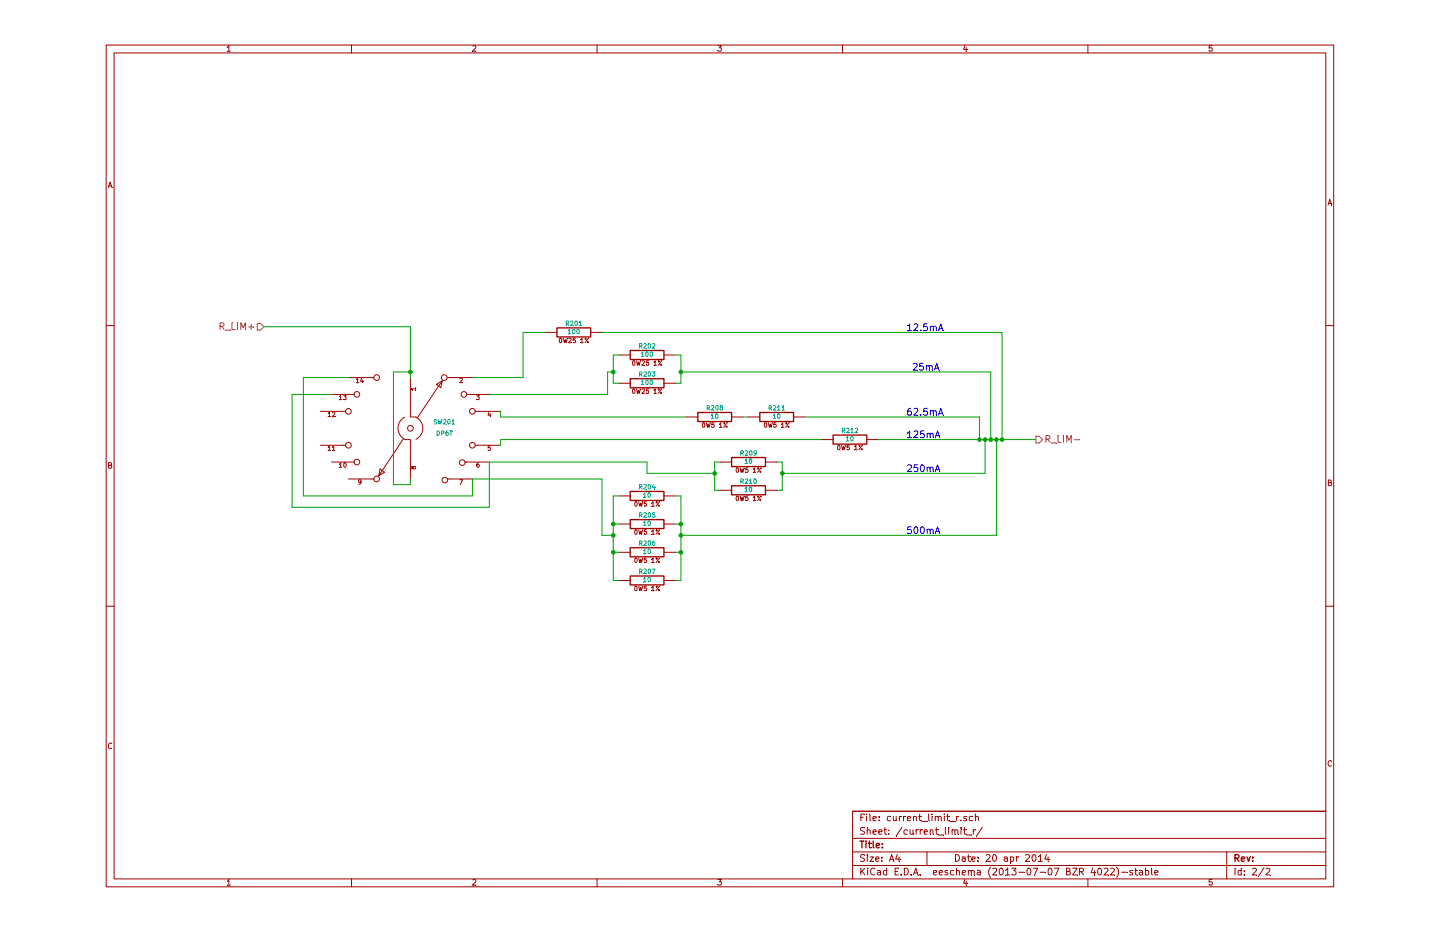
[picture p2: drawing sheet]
EESchema Schematic File Version 2
LIBS:switches_PL
LIBS:capacitors_PL
LIBS:connectors_PL
LIBS:diodes_PL
LIBS:displays_PL
LIBS:LEDs_PL
LIBS:mounting_holes_PL
LIBS:regulators_PL
LIBS:resistors_PL
LIBS:power
LIBS:device
LIBS:transistors
LIBS:conn
LIBS:linear
LIBS:regul
LIBS:74xx
LIBS:cmos4000
LIBS:adc-dac
LIBS:memory
LIBS:xilinx
LIBS:special
LIBS:microcontrollers
LIBS:dsp
LIBS:microchip
LIBS:analog_switches
LIBS:motorola
LIBS:texas
LIBS:intel
LIBS:audio
LIBS:interface
LIBS:digital-audio
LIBS:philips
LIBS:display
LIBS:cypress
LIBS:siliconi
LIBS:opto
LIBS:atmel
LIBS:contrib
LIBS:valves
LIBS:DualLM317BenchSupply-cache
EELAYER 27 0
EELAYER END
$Descr A4 11693 8268
encoding utf-8
Sheet 2 2
Title ""
Date "20 apr 2014"
Rev ""
Comp ""
Comment1 ""
Comment2 ""
Comment3 ""
Comment4 ""
$EndDescr
Wire Wire Line
	4950 4400 4900 4400
Wire Wire Line
	4900 4400 4900 5150
Wire Wire Line
	4900 5150 4950 5150
Wire Wire Line
	4950 4900 4900 4900
Connection ~ 4900 4900
Wire Wire Line
	4950 4650 4900 4650
Connection ~ 4900 4650
Wire Wire Line
	4900 4750 4800 4750
Wire Wire Line
	4800 4750 4800 4250
Wire Wire Line
	4800 4250 3650 4250
Connection ~ 4900 4750
Wire Wire Line
	5800 4350 5850 4350
Wire Wire Line
	5800 4100 5800 4350
Wire Wire Line
	5800 4100 5850 4100
Wire Wire Line
	5800 4200 5200 4200
Wire Wire Line
	5200 4200 5200 4100
Wire Wire Line
	5200 4100 3800 4100
Connection ~ 5800 4200
Wire Wire Line
	3900 3900 6750 3900
Wire Wire Line
	3900 3700 5550 3700
Wire Wire Line
	6100 3700 6050 3700
Wire Wire Line
	4300 2950 4100 2950
Wire Wire Line
	4100 2950 4100 3350
Wire Wire Line
	4100 3350 3650 3350
Wire Wire Line
	4950 3150 4900 3150
Wire Wire Line
	4900 3150 4900 3400
Wire Wire Line
	4900 3400 4950 3400
Wire Wire Line
	4900 3300 4850 3300
Wire Wire Line
	4850 3300 4850 3500
Wire Wire Line
	4850 3500 3800 3500
Connection ~ 4900 3300
Wire Wire Line
	6350 4100 6400 4100
Wire Wire Line
	6400 4100 6400 4350
Wire Wire Line
	6400 4350 6350 4350
Wire Wire Line
	5450 3150 5500 3150
Wire Wire Line
	5500 3150 5500 3400
Wire Wire Line
	5500 3400 5450 3400
Wire Wire Line
	5450 4400 5500 4400
Wire Wire Line
	5500 4400 5500 5150
Wire Wire Line
	5500 5150 5450 5150
Wire Wire Line
	5450 4900 5500 4900
Connection ~ 5500 4900
Wire Wire Line
	5450 4650 5500 4650
Connection ~ 5500 4650
Wire Wire Line
	7250 3900 8650 3900
Wire Wire Line
	6600 3700 8150 3700
Wire Wire Line
	8150 3700 8150 3900
Connection ~ 8150 3900
Wire Wire Line
	6400 4200 8200 4200
Wire Wire Line
	8200 4200 8200 3900
Connection ~ 8200 3900
Connection ~ 6400 4200
Wire Wire Line
	5500 3300 8250 3300
Wire Wire Line
	8250 3300 8250 3900
Connection ~ 8250 3900
Connection ~ 5500 3300
Wire Wire Line
	5500 4750 8300 4750
Wire Wire Line
	8300 4750 8300 3900
Connection ~ 8300 3900
Connection ~ 5500 4750
Wire Wire Line
	4800 2950 8350 2950
Wire Wire Line
	8350 2950 8350 3900
Connection ~ 8350 3900
Text HLabel 1800 2900 0    60   Input ~ 0
R_LIM+
Text Notes 7500 2950 0    60   ~ 0
12.5mA
Text Notes 7550 3300 0    60   ~ 0
25mA
Text Notes 7500 3700 0    60   ~ 0
62.5mA
Text Notes 7500 3900 0    60   ~ 0
125mA
Text Notes 7500 4200 0    60   ~ 0
250mA
Text Notes 7500 4750 0    60   ~ 0
500mA
Text HLabel 8650 3900 2    60   Output ~ 0
R_LIM-
$Comp
L R_0W25_1PCT R201
U 1 1
P 4550 2950
F 0 "R201" V 4630 2950 40  0000 C CNN
F 1 "100" V 4557 2951 40  0000 C CNN
F 2 "~" V 4480 2950 30  0000 C CNN
F 3 "~" H 4550 2950 30  0000 C CNN
	1    4550 2950
	0    -1   -1   0   
$EndComp
$Comp
L R_0W25_1PCT R202
U 1 1
P 5200 3150
F 0 "R202" V 5280 3150 40  0000 C CNN
F 1 "100" V 5207 3151 40  0000 C CNN
F 2 "~" V 5130 3150 30  0000 C CNN
F 3 "~" H 5200 3150 30  0000 C CNN
	1    5200 3150
	0    -1   -1   0   
$EndComp
$Comp
L R_0W25_1PCT R203
U 1 1
P 5200 3400
F 0 "R203" V 5280 3400 40  0000 C CNN
F 1 "100" V 5207 3401 40  0000 C CNN
F 2 "~" V 5130 3400 30  0000 C CNN
F 3 "~" H 5200 3400 30  0000 C CNN
	1    5200 3400
	0    -1   -1   0   
$EndComp
$Comp
L R_0W5_1PCT R208
U 1 1
P 5800 3700
F 0 "R208" V 5880 3700 40  0000 C CNN
F 1 "10" V 5807 3701 40  0000 C CNN
F 2 "~" V 5730 3700 30  0000 C CNN
F 3 "~" H 5800 3700 30  0000 C CNN
	1    5800 3700
	0    -1   -1   0   
$EndComp
$Comp
L R_0W5_1PCT R211
U 1 1
P 6350 3700
F 0 "R211" V 6430 3700 40  0000 C CNN
F 1 "10" V 6357 3701 40  0000 C CNN
F 2 "~" V 6280 3700 30  0000 C CNN
F 3 "~" H 6350 3700 30  0000 C CNN
	1    6350 3700
	0    -1   -1   0   
$EndComp
$Comp
L R_0W5_1PCT R212
U 1 1
P 7000 3900
F 0 "R212" V 7080 3900 40  0000 C CNN
F 1 "10" V 7007 3901 40  0000 C CNN
F 2 "~" V 6930 3900 30  0000 C CNN
F 3 "~" H 7000 3900 30  0000 C CNN
	1    7000 3900
	0    -1   -1   0   
$EndComp
$Comp
L R_0W5_1PCT R209
U 1 1
P 6100 4100
F 0 "R209" V 6180 4100 40  0000 C CNN
F 1 "10" V 6107 4101 40  0000 C CNN
F 2 "~" V 6030 4100 30  0000 C CNN
F 3 "~" H 6100 4100 30  0000 C CNN
	1    6100 4100
	0    -1   -1   0   
$EndComp
$Comp
L R_0W5_1PCT R210
U 1 1
P 6100 4350
F 0 "R210" V 6180 4350 40  0000 C CNN
F 1 "10" V 6107 4351 40  0000 C CNN
F 2 "~" V 6030 4350 30  0000 C CNN
F 3 "~" H 6100 4350 30  0000 C CNN
	1    6100 4350
	0    -1   -1   0   
$EndComp
$Comp
L R_0W5_1PCT R204
U 1 1
P 5200 4400
F 0 "R204" V 5280 4400 40  0000 C CNN
F 1 "10" V 5207 4401 40  0000 C CNN
F 2 "~" V 5130 4400 30  0000 C CNN
F 3 "~" H 5200 4400 30  0000 C CNN
	1    5200 4400
	0    -1   -1   0   
$EndComp
$Comp
L R_0W5_1PCT R205
U 1 1
P 5200 4650
F 0 "R205" V 5280 4650 40  0000 C CNN
F 1 "10" V 5207 4651 40  0000 C CNN
F 2 "~" V 5130 4650 30  0000 C CNN
F 3 "~" H 5200 4650 30  0000 C CNN
	1    5200 4650
	0    -1   -1   0   
$EndComp
$Comp
L R_0W5_1PCT R206
U 1 1
P 5200 4900
F 0 "R206" V 5280 4900 40  0000 C CNN
F 1 "10" V 5207 4901 40  0000 C CNN
F 2 "~" V 5130 4900 30  0000 C CNN
F 3 "~" H 5200 4900 30  0000 C CNN
	1    5200 4900
	0    -1   -1   0   
$EndComp
$Comp
L R_0W5_1PCT R207
U 1 1
P 5200 5150
F 0 "R207" V 5280 5150 40  0000 C CNN
F 1 "10" V 5207 5151 40  0000 C CNN
F 2 "~" V 5130 5150 30  0000 C CNN
F 3 "~" H 5200 5150 30  0000 C CNN
	1    5200 5150
	0    -1   -1   0   
$EndComp
$Comp
L DP6T SW201
U 1 1
P 3100 3800
F 0 "SW201" H 3400 3850 40  0000 C CNN
F 1 "DP6T" H 3400 3750 40  0000 C CNN
F 2 "~" H 3100 4800 60  0000 C CNN
F 3 "~" H 3100 4800 60  0000 C CNN
	1    3100 3800
	1    0    0    -1  
$EndComp
Wire Wire Line
	3900 3700 3900 3650
Wire Wire Line
	3900 3900 3900 3950
Wire Wire Line
	3100 3300 2950 3300
Wire Wire Line
	2950 3300 2950 4300
Wire Wire Line
	2950 4300 3100 4300
Wire Wire Line
	3100 4300 3100 4250
Connection ~ 3100 3300
Wire Wire Line
	3100 3350 3100 2900
Wire Wire Line
	3100 2900 1800 2900
Wire Wire Line
	3650 4250 3650 4400
Wire Wire Line
	3650 4400 2150 4400
Wire Wire Line
	2150 4400 2150 3350
Wire Wire Line
	2150 3350 2550 3350
Wire Wire Line
	3800 4100 3800 4500
Wire Wire Line
	3800 4500 2050 4500
Wire Wire Line
	2050 4500 2050 3500
Wire Wire Line
	2050 3500 2400 3500
$EndSCHEMATC
